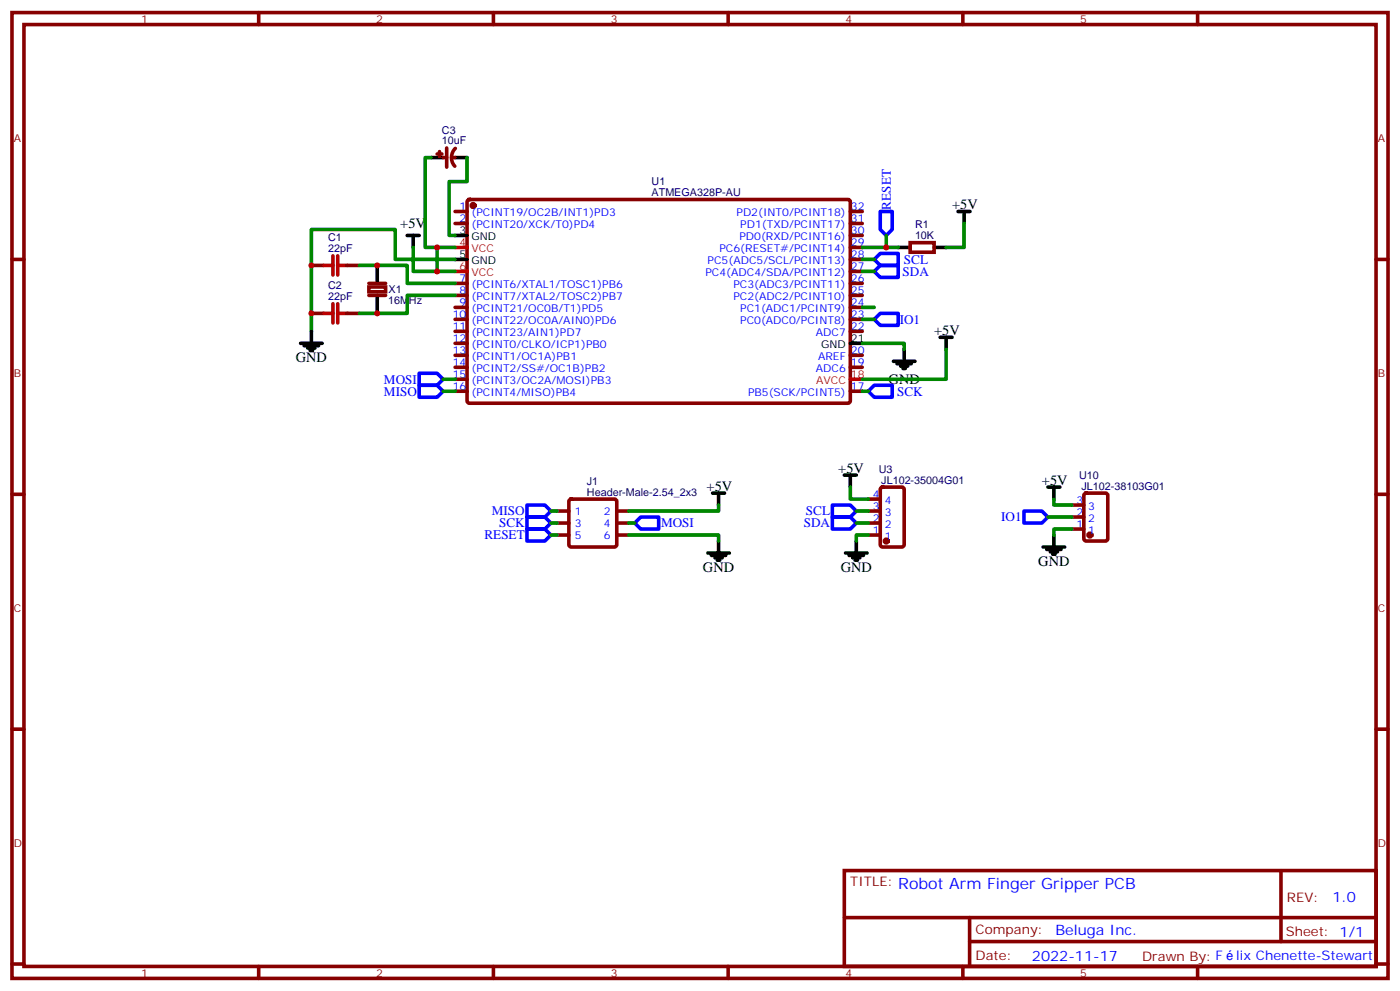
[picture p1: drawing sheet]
<svg xmlns="http://www.w3.org/2000/svg" width="412mm" height="292mm" viewBox="0 0 412 292" stroke-linecap="round" stroke-linejoin="round" font-family="sans-serif">
<g fill="none" stroke="#870000" stroke-width="1.1">
<path d="M3.5 3.7h405.4v284.3h-405.4zM7.1 7.2h398.2v277.3h-398.2zM76.2 3.7v3.5M145.3 3.7v3.5M214.5 3.7v3.5M283.6 3.7v3.5M352.8 3.7v3.5M128.8 45.3h1.4M129.5 44.6v1.4M130.5 46.4h1.1M131.6 43.6v5.6M133 46.4h1.1"/>
<path d="M134.1 43.7a3.8 3.8 0 0 0-.1 5.2M137.8 58.9l.5-.2 111.7 .1 .5 .6-.1 58.9-.6 .4-111.8-.1-.4-.6v-58.6zM3.5 76.4h3.6M91.7 78.1h3.5M102.3 78.1h3.5M134.1 62.3h3.5M134.1 65.8h3.5M250.5 76.4h3.5M250.5 62.3h3.5M250.5 65.8h3.5M250.5 79.9h3.5M250.5 72.8h3.5"/>
<path d="M250.5 69.3h3.5M268.1 71.4h7.1v2.9h-7.1zM405.3 76.4h3.6M91.7 92.3h3.5M102.3 92.3h3.5M108.7 84.5h4.9v1.4h-4.9zM134.1 83.4h3.5M134.1 87h3.5M134.1 90.5h3.5M134.1 94h3.5M134.1 97.5h3.5M250.5 83.4h3.5"/>
<path d="M250.5 87h3.5M250.5 90.5h3.5M250.5 94h3.5M250.5 97.5h3.5M134.1 101.1h3.5M134.1 104.6h3.5M134.1 108.1h3.5M134.1 111.7h3.5M134.1 115.2h3.5M250.5 104.6h3.5M250.5 108.1h3.5M250.5 115.2h3.5"/>
<path d="M3.5 145.5h3.6M164 150.5h3.6M164 154h3.6M164 157.5h3.6M167.8 147.1l.5-.2h12.7l.5 .2 .2 .5v12.7l-.3 .5-.4 .2h-12.7l-.5-.2-.2-.5v-12.7zM181.7 150.5h3.5M181.7 154h3.5M181.7 157.5h3.5M255.8 150.5h3.5M255.8 154h3.5M255.8 157.5h3.5M255.8 146.9h3.5"/>
<path d="M259.5 143.6l.5-.2h5.6l.7 .4v16.5l-.4 .7h-5.9l-.7-.4v-16.5zM315.7 155.8h3.6M315.7 152.2h3.6M315.7 148.7h3.6M319.5 145.4l.5-.2h5.6l.7 .4v13l-.4 .6-5.9 .1-.7-.5v-12.9zM405.3 145.5h3.6M3.5 214.7h3.6M405.3 214.7h3.6M248.7 256.3h156.6v28.2h-156.6zM377.3 256.3v20.9M248.7 270.1h156.5M285.6 277.2h119.6"/>
<path d="M285.6 270.1v14.2M3.5 283.8h3.6M76.2 284.5v3.5M145.3 284.5v3.5M214.5 284.5v3.5M283.6 284.5v3.5M352.8 284.5v3.5M405.3 283.8h3.6"/>
</g>
<g fill="none" stroke="#000" stroke-width="1.1">
<path d="M127 46.4h3.5M134.1 46.4h3.5M111.1 78.1v5.3M119.9 69.3h3.6M121.7 69.3v3.5M134.1 69.3h3.5M134.1 76.4h3.5M264.6 72.8h3.5M275.2 72.8h3.5M282.2 62.3h3.6M284 62.3v3.5M91.7 97.5v3.6"/>
<path d="M111.1 87v5.3M276.9 99.3h3.6M278.7 99.3v3.5M88.5 101.1h6.4M89.6 101.8h4.2M90.7 102.5h2.1M91.4 103.2h.7M250.5 101.1h3.5M263.2 106.4h6.3M264.2 107.1h4.3M265.3 107.8h2.1M266 108.5h.7"/>
<path d="M266.3 102.8v3.6M248.7 139.9h3.5M250.5 139.9v3.5M209.9 145.2h3.5M211.7 145.2v3.5M211.7 159.3v3.5M252.2 159.3v3.5M308.7 143.4h3.5M310.4 143.4v3.5M310.4 157.5v3.5M208.5 162.8h6.3M209.5 163.5h4.3"/>
<path d="M210.6 164.2h2.1M211.3 164.9h.7M249.1 162.8h6.3M250.1 163.5h4.3M251.2 164.2h2.1M251.9 164.9h.7M307.3 161h6.3M308.3 161.7h4.3M309.4 162.5h2.1M310.1 163.2h.7"/>
</g>
<path d="M108.7 83.4h4.9M108.7 87h4.9" fill="none" stroke="#871200" stroke-width="1.1"/>
<g fill="#870000" stroke="#870000" stroke-width="1.1">
<circle cx="139.3" cy="60.5" r=".53"/>
<circle cx="321" cy="157.5" r=".53"/>
<circle cx="261.1" cy="159.3" r=".53"/>
</g>
<path d="M134.1 72.8h3.5M134.1 79.9h3.5M250.5 111.7h3.5" fill="none" stroke="#f00" stroke-width="1.1"/>
<path d="M95.2 78.1h2.9M98.1 75.3v5.7M99.5 78.1h2.8M99.5 75.3v5.7M95.2 92.3h2.9M98.1 89.4v5.7M99.5 89.4v5.7M99.5 92.3h2.8" fill="none" stroke="#a10000" stroke-width="1.1"/>
<g fill="none" stroke="#008700" stroke-width="1.1">
<path d="M127 46.4h-1.8v26.4h8.9M137.6 46.4v7h-5.3v15.9h1.8M105.8 78.1h14.1v5.3h14.2M121.7 72.8v7.1h12.4M128.8 72.8v7.1M134.1 76.4h-17.7v-8.8h-24.7v29.9M254 72.8h10.6M254 79.9h3.5M254 76.4h3.5M261.1 69.3v3.5M284 65.8v7h-5.3M134.1 87h-14.2v5.3h-14.1"/>
<path d="M254 94h3.5M254 90.5h3.5M130.5 115.2h3.6M130.5 111.7h3.6M254 101.1h12.3v1.7M254 115.2h1.8M278.7 102.8v8.9h-24.7M162.3 154h1.7M162.3 150.5h1.7M162.3 157.5h1.7M185.2 157.5h26.5v1.8M185.2 154h1.8"/>
<path d="M211.7 148.7v1.8h-26.5M250.5 143.4v3.5h5.3M252.2 154h3.6M252.2 150.5h3.6M255.8 157.5h-3.6v1.8M308.7 152.2h7M310.4 146.9v1.8h5.3M315.7 155.8h-5.3v1.7"/>
</g>
<g fill="none" stroke="#00f" stroke-width="1.1">
<path d="M259.3 74.6h5.3v3.5h-5.3l-1.8-1.7zM259.3 78.1h5.3v3.6h-5.3l-1.8-1.8zM259.3 62.3h3.5v5.3l-1.7 1.7-1.8-1.7zM259.3 92.3h5.3v3.5h-5.3l-1.8-1.8zM123.5 113.4h5.3l1.7 1.8-1.7 1.7h-5.3zM123.5 109.9h5.3l1.7 1.8-1.7 1.7h-5.3zM257.5 113.4h5.3v3.5h-5.3l-1.7-1.7zM155.2 148.7h5.3l1.8 1.8-1.8 1.7h-5.3zM155.2 152.2h5.3l1.8 1.8-1.8 1.8h-5.3zM155.2 155.8h5.3l1.8 1.7-1.8 1.8h-5.3zM188.7 152.2h5.3v3.6h-5.3l-1.7-1.8zM245.2 152.2h5.3l1.7 1.8-1.7 1.8h-5.3z"/>
<path d="M245.2 148.7h5.3l1.7 1.8-1.7 1.7h-5.3zM301.6 150.5h5.3l1.8 1.7-1.8 1.8h-5.3z"/>
</g>
<g fill="#c00">
<circle cx="111.1" cy="92.3" r=".88"/>
<circle cx="111.1" cy="78.1" r=".88"/>
<circle cx="91.7" cy="78.1" r=".88"/>
<circle cx="91.7" cy="92.3" r=".88"/>
<circle cx="128.8" cy="79.9" r=".88"/>
<circle cx="128.8" cy="72.8" r=".88"/>
<circle cx="261.1" cy="72.8" r=".88"/>
</g>
<text font-size="4.6" fill="#00f" x="264.6" y="261.6">Robot Arm Finger Gripper PCB</text>
<g font-size="4.2">
<text x="280.5" y="61.6">+5V</text>
<text x="117.9" y="67.2">+5V</text>
<text x="275.2" y="98.6">+5V</text>
<text x="87.1" y="106.7">GND</text>
<text x="261.8" y="113.1">GND</text>
<text x="246.9" y="139.2">+5V</text>
<text x="306.9" y="142.7">+5V</text>
<text x="208.1" y="144.5">+5V</text>
<text x="305.9" y="166.7">GND</text>
<text x="207.1" y="168.5">GND</text>
<text x="247.6" y="168.5">GND</text>
</g>
<g font-size="4.2" fill="#00f">
<text x="392.5" y="265.6">1.0</text>
<text x="310.9" y="275.1">Beluga Inc.</text>
<text x="304" y="282.9">2022-11-17</text>
</g>
<g font-size="3.9" fill="#00f">
<text x="262.4" y="61.7" transform="rotate(-90 262.4 61.7)">RESET</text>
<text x="266.3" y="77.6">SCL</text>
<text x="265.9" y="81.2">SDA</text>
<text x="265" y="95.3">IO1</text>
<text x="113.1" y="112.9">MOSI</text>
<text x="113.1" y="116.4">MISO</text>
<text x="264.3" y="116.4">SCK</text>
<text x="144.9" y="151.7">MISO</text>
<text x="147" y="155.2">SCK</text>
<text x="194.7" y="155.2">MOSI</text>
<text x="236.8" y="155.2">SDA</text>
<text x="237.4" y="151.7">SCL</text>
<text x="294.9" y="153.5">IO1</text>
<text x="142.7" y="158.8">RESET</text>
<text x="364.2" y="282.8">lix Chenette-Stewart</text>
</g>
<g font-size="3.9" fill="#800">
<text x="250.5" y="260.9">TITLE:</text>
<text x="379.1" y="265.6">REV:</text>
<text x="287.4" y="275.1">Company:</text>
<text x="378.7" y="275.7">Sheet: 1/1</text>
<text x="287.4" y="282.8">Date:</text>
<text x="336.4" y="282.8">Drawn By: F</text>
</g>
<g font-size="3.2" fill="#800">
<text x="41.6" y="6.7">1</text>
<text x="110.8" y="6.7">2</text>
<text x="179.9" y="6.7">3</text>
<text x="249.1" y="6.7">4</text>
<text x="318.2" y="6.7">5</text>
<text x="4.1" y="41.8">A</text>
<text x="405.9" y="41.8">A</text>
<text x="4.1" y="110.9">B</text>
<text x="405.9" y="110.9">B</text>
<text x="4.1" y="180.1">C</text>
<text x="405.9" y="180.1">C</text>
<text x="4.1" y="249.2">D</text>
<text x="405.9" y="249.2">D</text>
<text x="41.6" y="287.5">1</text>
<text x="110.8" y="287.5">2</text>
<text x="179.9" y="287.5">3</text>
<text x="249.1" y="287.5">4</text>
<text x="318.2" y="287.5">5</text>
</g>
<g font-size="3.2" fill="#000080">
<text x="130.2" y="39.3">C3</text>
<text x="130.2" y="42.5">10uF</text>
<text x="191.9" y="57.7">ATMEGA328P-AU</text>
<text x="191.9" y="54.5">U1</text>
<text x="96.7" y="71.1">C1</text>
<text x="269.5" y="70.4">10K</text>
<text x="269.5" y="67.2">R1</text>
<text x="96.7" y="74.3">22pF</text>
<text x="96.7" y="85.2">C2</text>
<text x="96.7" y="88.4">22pF</text>
<text x="114.3" y="89.5">16MHz</text>
<text x="114.5" y="86.3">X1</text>
<text x="172.9" y="142.7">J1</text>
<text x="258.8" y="139.2">U3</text>
<text x="259.6" y="142.3">JL102-35004G01</text>
<text x="317.9" y="140.9">U10</text>
<text x="172.9" y="145.9">Header-Male-2.54_2x3</text>
<text x="318.6" y="144.1">JL102-38103G01</text>
</g>
<g font-size="3.2" fill="#00f">
<text x="135.4" y="61.9">1</text>
<text x="135.4" y="65.4">2</text>
<text x="138.9" y="63.7">(PCINT19/OC2B/INT1)PD3</text>
<text x="217" y="63.7">PD2(INT0/PCINT18)</text>
<text x="250.6" y="65.4">31</text>
<text x="250.6" y="61.9">32</text>
<text x="138.9" y="67.2">(PCINT20/XCK/T0)PD4</text>
<text x="217.8" y="70.7">PD0(RXD/PCINT16)</text>
<text x="218.1" y="67.2">PD1(TXD/PCINT17)</text>
<text x="250.6" y="69">30</text>
<text x="208.4" y="77.8">PC5(ADC5/SCL/PCINT13)</text>
<text x="211.9" y="74.3">PC6(RESET#/PCINT14)</text>
<text x="250.6" y="76">28</text>
<text x="250.6" y="72.5">29</text>
<text x="135.4" y="83.1">7</text>
<text x="207.8" y="81.3">PC4(ADC4/SDA/PCINT12)</text>
<text x="250.6" y="83.1">26</text>
<text x="250.6" y="79.6">27</text>
<text x="135.4" y="86.6">8</text>
<text x="138.9" y="84.8">(PCINT6/XTAL1/TOSC1)PB6</text>
<text x="138.9" y="88.4">(PCINT7/XTAL2/TOSC2)PB7</text>
<text x="216" y="88.4">PC2(ADC2/PCINT10)</text>
<text x="216" y="84.8">PC3(ADC3/PCINT11)</text>
<text x="250.6" y="86.6">25</text>
<text x="133.4" y="93.7">10</text>
<text x="135.4" y="90.1">9</text>
<text x="138.9" y="91.9">(PCINT21/OC0B/T1)PD5</text>
<text x="138.9" y="95.4">(PCINT22/OC0A/AIN0)PD6</text>
<text x="218" y="95.4">PC0(ADC0/PCINT8)</text>
<text x="218" y="91.9">PC1(ADC1/PCINT9)</text>
<text x="250.6" y="93.7">23</text>
<text x="250.6" y="90.1">24</text>
<text x="133.4" y="97.2">11</text>
<text x="133.4" y="100.7">12</text>
<text x="138.9" y="99">(PCINT23/AIN1)PD7</text>
<text x="240.3" y="99">ADC7</text>
<text x="250.6" y="97.2">22</text>
<text x="133.4" y="104.2">13</text>
<text x="133.4" y="107.8">14</text>
<text x="138.9" y="102.5">(PCINT0/CLKO/ICP1)PB0</text>
<text x="138.9" y="106">(PCINT1/OC1A)PB1</text>
<text x="241" y="106">AREF</text>
<text x="250.6" y="107.8">19</text>
<text x="250.6" y="104.2">20</text>
<text x="133.4" y="111.3">15</text>
<text x="138.9" y="109.5">(PCINT2/SS#/OC1B)PB2</text>
<text x="138.9" y="113.1">(PCINT3/OC2A/MOSI)PB3</text>
<text x="240.3" y="109.5">ADC6</text>
<text x="133.4" y="114.8">16</text>
<text x="138.9" y="116.6">(PCINT4/MISO)PB4</text>
<text x="220.3" y="116.6">PB5(SCK/PCINT5)</text>
<text x="250.6" y="114.8">17</text>
<text x="257.1" y="146.6">4</text>
<text x="260.6" y="148.3">4</text>
<text x="317.1" y="148.3">3</text>
<text x="169.3" y="151.5">1</text>
<text x="169.3" y="155">3</text>
<text x="177.9" y="151.5">2</text>
<text x="177.9" y="155">4</text>
<text x="257.1" y="153.6">2</text>
<text x="257.1" y="150.1">3</text>
<text x="260.6" y="155.4">2</text>
<text x="260.6" y="151.9">3</text>
<text x="317.1" y="155.4">1</text>
<text x="317.1" y="151.9">2</text>
<text x="320.6" y="153.6">2</text>
<text x="320.6" y="150.1">3</text>
<text x="169.3" y="158.6">5</text>
<text x="177.9" y="158.6">6</text>
<text x="257.1" y="157.2">1</text>
<text x="260.6" y="158.9">1</text>
<text x="320.6" y="157.2">1</text>
</g>
<g font-size="3.2">
<text x="135.4" y="69">3</text>
<text x="138.9" y="70.7">GND</text>
<text x="135.4" y="76">5</text>
<text x="138.9" y="77.8">GND</text>
<text x="250.6" y="100.7">21</text>
<text x="241.9" y="102.5">GND</text>
</g>
<g font-size="3.2" fill="#f00">
<text x="135.4" y="72.5">4</text>
<text x="138.9" y="74.3">VCC</text>
<text x="135.4" y="79.6">6</text>
<text x="138.9" y="81.3">VCC</text>
<text x="240.4" y="113.1">AVCC</text>
<text x="250.6" y="111.3">18</text>
</g>
</svg>
